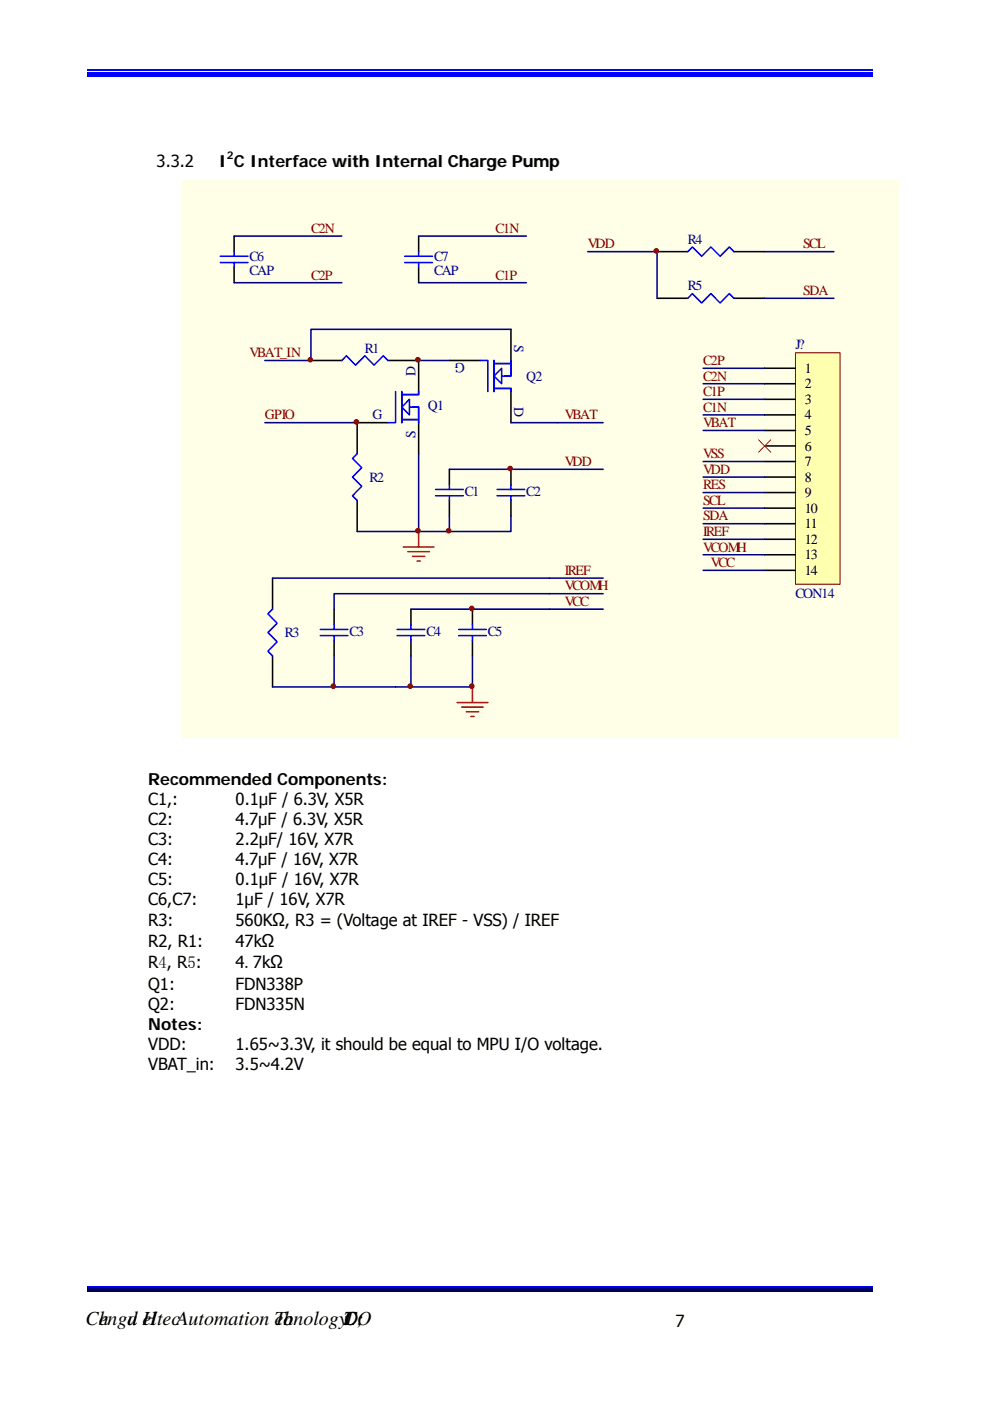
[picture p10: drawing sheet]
<svg xmlns="http://www.w3.org/2000/svg" width="210mm" height="297mm" viewBox="0 0 210 297" stroke-linecap="round" stroke-linejoin="round" font-family="sans-serif">
<path d="M18.6 16.1h166.5" fill="none" stroke="#00f" stroke-width=".25"/>
<path d="M18.6 15.2h166.5v.5h-166.5z" fill="#00f"/>
<path d="M18.6 14.8h166.5M18.6 272.8h166.5" fill="none" stroke="#00f" stroke-width=".25"/>
<path d="M18.6 272.9h166.5v.8h-166.5z" fill="#00006b"/>
<path d="M18.6 273.8h166.5" fill="none" stroke="#005" stroke-width=".25"/>
<path d="M38.5 38.2h152.1v118.2h-152.1z" fill="#ffffe8"/>
<g fill="none" stroke="#000" stroke-width=".33">
<path d="M49.7 50.1v3.3M49.7 56.6v3.3M88.8 50.1v3.3M88.8 56.6v3.3M66 76.4h6.5M82.3 76.4h6.5v6.6M95.3 76.4h6.6M108.4 69.8v6.6M82.3 89.6h-6.5v6.6M88.8 89.6v6.6M95.3 99.5v3.3M108.4 83v6.6"/>
<path d="M108.4 99.5v3.3M75.8 106.1v6.6M95.3 106.1v3.3M108.4 106.1v3.3M57.8 122.6v6.6M57.8 139.1v6.5M70.9 129.2v3.3M70.9 135.8v3.3M87.2 129.2v3.3M87.2 135.8v3.3M100.2 129.2v3.3M100.2 135.8v3.3"/>
</g>
<g fill="none" stroke="#00f" stroke-width=".33">
<path d="M46.7 54.3h5.9M46.7 55.7h5.9M49.7 53.4v.9M49.7 55.7v.9M85.9 54.3h5.8M85.9 55.7h5.8M88.8 53.4v.9M88.8 55.7v.9M72.5 76.4l1-1 1.9 2 2-2 1.9 2 2-2 1 1M101.9 76.4h1.6v6.6M104.8 76.4v6.6M104.8 77.1h3.6"/>
<path d="M106.4 79.7h2v-3.3v3.3h-1.3M106.4 78.1v3.3l-1.6-1.7zM75.8 96.2l-1 1 1.9 2-1.9 2 1.9 1.9-1.9 2 1 1M83.9 83v6.6h-1.6M85.2 83.7h3.6v-.7v.7h-3.3M85.2 83v6.6M85.2 89h3.6M86.8 86.3h2v3.3v-3.3h-1.3M86.8 84.7v3.3l-1.6-1.7zM105.1 82.4h3.3v.6v-.6h-3.6M92.4 105.1h5.9M92.4 103.8h5.9"/>
<path d="M95.3 102.8v1M95.3 105.1v1M105.4 105.1h5.9M105.4 103.8h5.9M108.4 102.8v1M108.4 105.1v1M57.8 129.2l-1 .9 2 2-2 2 2 2-2 2 1 1M67.9 134.8h5.9M67.9 133.5h5.9M70.9 132.5v1M70.9 134.8v1M84.2 134.8h5.9"/>
<path d="M84.2 133.5h5.9M87.2 132.5v1M87.2 134.8v1M97.3 134.8h5.8M97.3 133.5h5.8M100.2 132.5v1M100.2 134.8v1"/>
</g>
<path d="M85.5 116h6.6M86.5 117h4.6M87.5 118h2.6M88.5 119h.6M88.8 112.7v3.3M96.9 148.9h6.6M97.9 149.9h4.6M98.9 150.9h2.6M99.9 151.9h.6M100.2 145.6v3.3" fill="none" stroke="#f00" stroke-width=".33"/>
<g fill="none" stroke="#000080" stroke-width=".33">
<path d="M49.7 50.1h22.8M49.7 59.9h22.8M88.8 50.1h22.8M88.8 59.9h22.8M88.8 76.4h6.5M108.4 69.8h-42.4v6.6h-9.8M56.2 89.6h19.6M88.8 96.2v16.5M95.3 99.5h32.6M108.4 89.6h19.5M75.8 112.7h13M95.3 109.4v3.3"/>
<path d="M108.4 109.4v3.3h-19.6M57.8 122.6h70.1M70.9 139.1v6.5M87.2 129.2h40.7M87.2 139.1v6.5M100.2 139.1v6.5h-42.4M127.9 125.9h-57v3.3"/>
</g>
<g fill="#800000" stroke="#800000" stroke-width=".21">
<circle cx="75.6" cy="89.5" r=".49"/>
<circle cx="65.8" cy="76.3" r=".49"/>
<circle cx="88.6" cy="76.3" r=".49"/>
<circle cx="88.6" cy="112.5" r=".49"/>
<circle cx="95.2" cy="112.5" r=".49"/>
<circle cx="100" cy="129" r=".49"/>
<circle cx="70.7" cy="145.5" r=".49"/>
<circle cx="87" cy="145.5" r=".49"/>
<circle cx="100" cy="145.5" r=".49"/>
<circle cx="108.2" cy="99.3" r=".49"/>
</g>
<path d="M168.7 74.8h9.5v49.1h-9.5z" fill-rule="evenodd" fill="#ffffb0" stroke="#800000" stroke-width=".21"/>
<g fill="none" stroke="#000" stroke-width=".33">
<path d="M139.4 53.4h6.5M155.7 53.4h6.5M139.4 63.2h6.5M155.7 63.2h6.5M162.2 78.1h6.5M162.2 81.4h6.5M162.2 84.7h6.5M162.2 88h6.5M162.2 91.3h6.5M162.2 94.5h6.5M162.2 97.8h6.5M162.2 101.2h6.5"/>
<path d="M162.2 104.4h6.5M162.2 107.7h6.5M162.2 111h6.5M162.2 114.3h6.5M162.2 117.6h6.5M162.2 120.9h6.5"/>
</g>
<g fill="none" stroke="#000080" stroke-width=".33">
<path d="M124.7 53.4h14.7v9.8M162.2 53.4h14.7M149.1 78.1h13.1M162.2 63.2h14.7M149.1 81.4h13.1M149.1 84.7h13.1M149.1 88h13.1M149.1 91.3h13.1M149.1 97.8h13.1M149.1 101.2h13.1M149.1 104.4h13.1M149.1 107.7h13.1"/>
<path d="M149.1 111h13.1M149.1 114.3h13.1M149.1 117.6h13.1M149.1 120.9h13.1"/>
</g>
<path d="M160.9 93.2l2.6 2.7M163.5 93.2l-2.6 2.7" fill="none" stroke="#f00" stroke-width=".21"/>
<path d="M145.9 53.4l1-1 1.9 1.9 2-1.9 1.9 1.9 2-1.9 1 1M145.9 63.2l1-1 1.9 2 2-2 1.9 2 2-2 1 1" fill="none" stroke="#00f" stroke-width=".33"/>
<circle cx="139.2" cy="53.2" r=".49" fill="#800000" stroke="#800000" stroke-width=".21"/>
<g font-size="4.2">
<text x="18.1" y="280.9">Ch</text>
<text x="21" y="280.9">engd eltec Automation Tonology L</text>
<text x="27.1" y="280.9">u H</text>
<text x="58.2" y="280.9">ech</text>
<text x="72.9" y="280.9">T;</text>
<text x="72.9" y="280.9">D</text>
<text x="72.9" y="280.9">.CO</text>
</g>
<g font-size="3.5">
<text x="33.2" y="35.3">3.3.2</text>
<text x="46.4" y="35.3">I C Interface with Internal Charge Pump</text>
<text x="31.4" y="166.3">Recommended Components:</text>
<text x="31.4" y="170.6">C1,:</text>
<text x="50" y="170.6">0.1μF / 6.3V, X5R</text>
<text x="31.4" y="174.9">C2:</text>
<text x="31.4" y="179.1">C3:</text>
<text x="50" y="174.9">4.7μF / 6.3V, X5R</text>
<text x="50" y="179.1">2.2μF/ 16V, X7R</text>
<text x="31.4" y="183.4">C4:</text>
<text x="50" y="183.4">4.7μF / 16V, X7R</text>
<text x="31.4" y="187.6">C5:</text>
<text x="31.4" y="191.9">C6,C7:</text>
<text x="50" y="191.9">1μF / 16V, X7R</text>
<text x="50" y="187.6">0.1μF / 16V, X7R</text>
<text x="31.4" y="196.3">R3:</text>
<text x="50" y="196.3">560KΩ, R3 = (Voltage at IREF - VSS) / IREF</text>
<text x="31.4" y="200.8">R2, R1:</text>
<text x="50" y="200.8">47kΩ</text>
<text x="31.4" y="205.3">R4, R5:</text>
<text x="31.4" y="209.8">Q1:</text>
<text x="50" y="209.8">FDN338P</text>
<text x="50" y="205.3">4.7kΩ</text>
<text x="31.4" y="214.1">Q2:</text>
<text x="50" y="214.1">FDN335N</text>
<text x="31.4" y="218.4">Notes:</text>
<text x="31.4" y="222.6">VDD:</text>
<text x="31.4" y="226.9">VBAT_in:</text>
<text x="50" y="222.6">1.65~3.3V, it should be equal to MPU I/O voltage.</text>
<text x="50" y="226.9">3.5~4.2V</text>
<text x="143.3" y="281.3">7</text>
</g>
<g font-size="3" fill="#800000">
<text x="66" y="49.4">C2N</text>
<text x="105.1" y="49.4">C1N</text>
<text x="124.7" y="52.7">VDD</text>
<text x="170.3" y="52.7">SCL</text>
<text x="66" y="59.3">C2P</text>
<text x="105.1" y="59.3">C1P</text>
<text x="170.3" y="62.5">SDA</text>
<text x="52.9" y="75.7">VBAT_IN</text>
<text x="149.1" y="77.4">C2P</text>
<text x="149.1" y="80.7">C2N</text>
<text x="149.1" y="84">C1P</text>
<text x="56.2" y="88.9">GPIO</text>
<text x="119.8" y="88.9">VBAT</text>
<text x="149.1" y="87.3">C1N</text>
<text x="149.1" y="90.6">VBAT</text>
<text x="119.8" y="98.8">VDD</text>
<text x="149.1" y="100.5">VDD</text>
<text x="149.1" y="97.2">VSS</text>
<text x="149.1" y="103.8">RES</text>
<text x="149.1" y="107.1">SCL</text>
<text x="149.1" y="110.3">SDA</text>
<text x="149.1" y="113.6">IREF</text>
<text x="149.1" y="116.9">VCOMH</text>
<text x="119.8" y="121.9">IREF</text>
<text x="119.8" y="125.2">VCOMH</text>
<text x="150.8" y="120.2">VCC</text>
<text x="119.8" y="128.5">VCC</text>
</g>
<g font-size="3" fill="#000080">
<text x="145.9" y="51.7">R4</text>
<text x="52.9" y="55.3">C6</text>
<text x="52.9" y="58.3">CAP</text>
<text x="92.1" y="55.3">C7</text>
<text x="92.1" y="58.3">CAP</text>
<text x="145.9" y="61.6">R5</text>
<text x="77.4" y="74.8">R1</text>
<text x="98.6" y="77.1" transform="rotate(-180 98.6 77.1)">G</text>
<text x="109.1" y="73.2" transform="rotate(90 109.1 73.2)">S</text>
<text x="168.7" y="74.1">J?</text>
<text x="88.1" y="79.7" transform="rotate(-90 88.1 79.7)">D</text>
<text x="111.6" y="80.7">Q2</text>
<text x="79" y="88.9">G</text>
<text x="90.8" y="87">Q1</text>
<text x="109.1" y="86.3" transform="rotate(90 109.1 86.3)">D</text>
<text x="88.1" y="92.9" transform="rotate(-90 88.1 92.9)">S</text>
<text x="78.4" y="102.1">R2</text>
<text x="98.6" y="105.1">C1</text>
<text x="111.6" y="105.1">C2</text>
<text x="168.7" y="126.8">CON14</text>
<text x="60.4" y="135.1">R3</text>
<text x="74.1" y="134.7">C3</text>
<text x="90.4" y="134.7">C4</text>
<text x="103.5" y="134.7">C5</text>
</g>
<g font-size="3">
<text x="170.7" y="79">1</text>
<text x="170.7" y="82.3">2</text>
<text x="170.7" y="85.6">3</text>
<text x="170.7" y="88.9">4</text>
<text x="170.7" y="92.2">5</text>
<text x="170.7" y="95.5">6</text>
<text x="170.7" y="98.8">7</text>
<text x="170.7" y="102.1">8</text>
<text x="170.7" y="105.4">9</text>
<text x="170.7" y="108.7">10</text>
<text x="170.7" y="112">11</text>
<text x="170.7" y="115.3">12</text>
<text x="170.7" y="118.6">13</text>
<text x="170.7" y="121.9">14</text>
</g>
<text font-size="2.3" x="48.1" y="33.7">2</text>
</svg>
